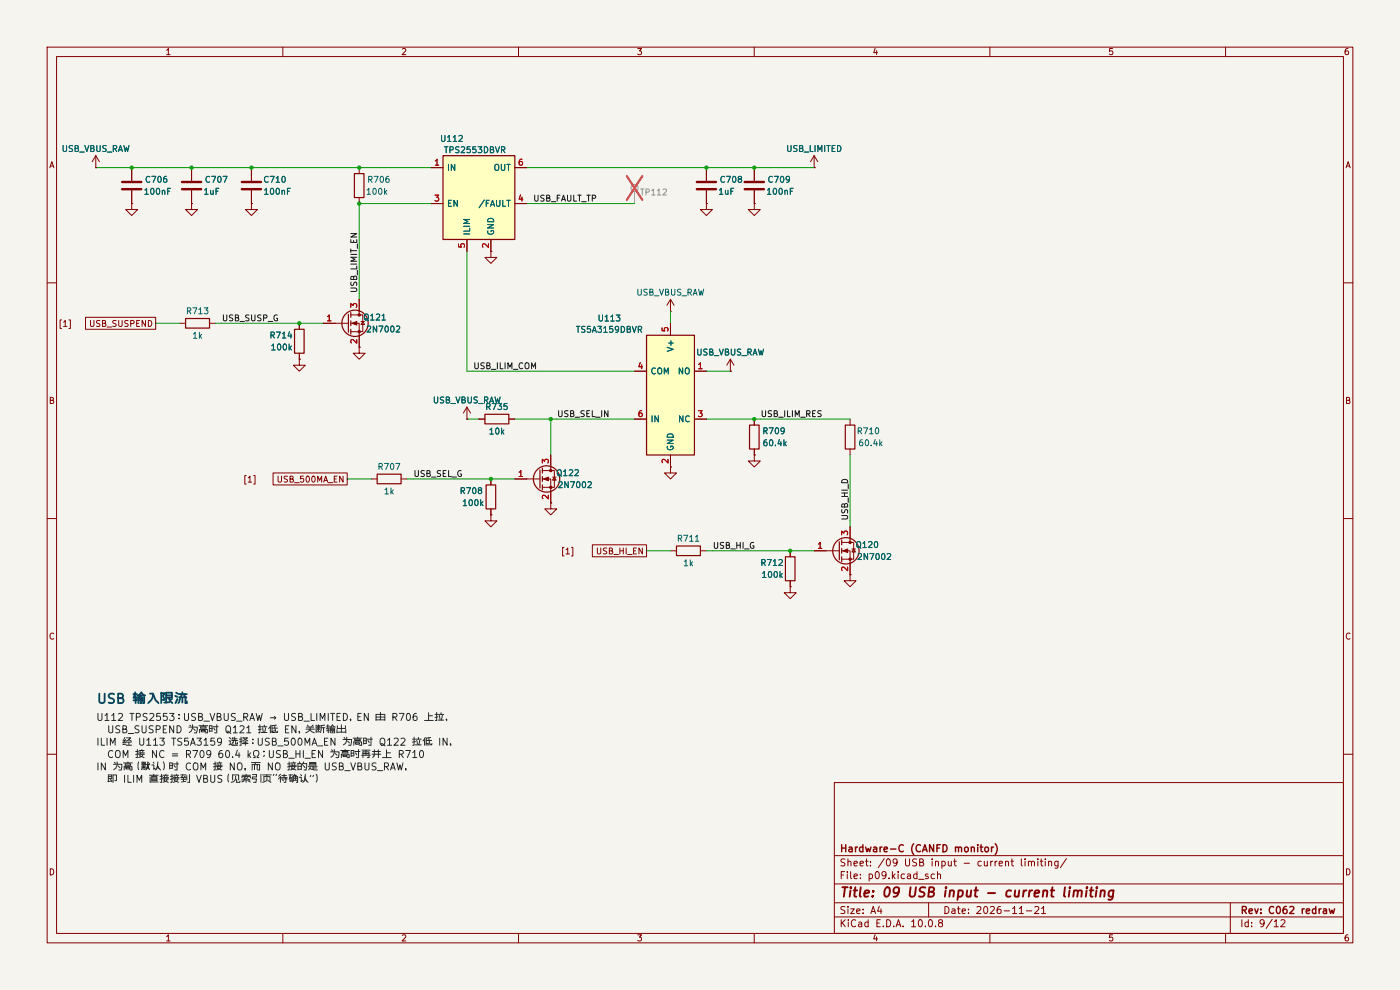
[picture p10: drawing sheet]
(kicad_sch
 (version 20250114)
 (generator "eeschema")
 (generator_version "9.0")
 (paper "A4")
 (title_block
  (title "09 USB input - current limiting")
  (date "2026-11-21")
  (rev "C062 redraw")
  (company "Hardware-C (CANFD monitor)"))
 (lib_symbols
  (symbol "hwc:C"
   (pin_numbers (hide yes))
   (pin_names
    (offset 0.254)) (exclude_from_sim no) (in_bom yes) (on_board yes)
   (in_pos_files yes)
   (property "Reference" "C" (at 0.635 2.54 0) (show_name no) (do_not_autoplace no) (effects (font (size 1.27 1.27)) (justify left)))
   (property "Value" "C" (at 0.635 -2.54 0) (show_name no) (do_not_autoplace no) (effects (font (size 1.27 1.27)) (justify left)))
   (property "Footprint" "" (at 0.9652 -3.81 0) (show_name no) (do_not_autoplace no) (hide yes) (effects (font (size 1.27 1.27))))
   (property "Datasheet" "" (at 0 0 0) (show_name no) (do_not_autoplace no) (hide yes) (effects (font (size 1.27 1.27))))
   (property "Description" "Unpolarized capacitor" (at 0 0 0) (show_name no) (do_not_autoplace no) (hide yes) (effects (font (size 1.27 1.27))))
   (symbol "C_0_1"
    (polyline (pts (xy -2.032 0.762) (xy 2.032 0.762)) (stroke (width 0.508) (type default)) (fill (type none)))
    (polyline (pts (xy -2.032 -0.762) (xy 2.032 -0.762)) (stroke (width 0.508) (type default)) (fill (type none))))
   (symbol "C_1_1"
    (pin passive line (at 0 3.81 270) (length 2.794) (name "" (effects (font (size 1.27 1.27)))) (number "1" (effects (font (size 1.27 1.27)))))
    (pin passive line (at 0 -3.81 90) (length 2.794) (name "" (effects (font (size 1.27 1.27)))) (number "2" (effects (font (size 1.27 1.27))))))
   (embedded_fonts no))
  (symbol "hwc:NMOS"
   (pin_names
    (offset 0) (hide yes)) (exclude_from_sim no) (in_bom yes) (on_board yes)
   (in_pos_files yes)
   (property "Reference" "Q" (at 5.08 1.905 0) (show_name no) (do_not_autoplace no) (effects (font (size 1.27 1.27)) (justify left)))
   (property "Value" "Q_NMOS_GSD" (at 5.08 0 0) (show_name no) (do_not_autoplace no) (effects (font (size 1.27 1.27)) (justify left)))
   (property "Footprint" "" (at 5.08 2.54 0) (show_name no) (do_not_autoplace no) (hide yes) (effects (font (size 1.27 1.27))))
   (property "Datasheet" "" (at 0 0 0) (show_name no) (do_not_autoplace no) (hide yes) (effects (font (size 1.27 1.27))))
   (property "Description" "N-MOSFET transistor, gate/source/drain" (at 0 0 0) (show_name no) (do_not_autoplace no) (hide yes) (effects (font (size 1.27 1.27))))
   (symbol "NMOS_0_1"
    (polyline (pts (xy 0.254 1.905) (xy 0.254 -1.905)) (stroke (width 0.254) (type default)) (fill (type none)))
    (polyline (pts (xy 0.254 0) (xy -2.54 0)) (stroke (width 0) (type default)) (fill (type none)))
    (polyline (pts (xy 0.762 2.286) (xy 0.762 1.27)) (stroke (width 0.254) (type default)) (fill (type none)))
    (polyline (pts (xy 0.762 0.508) (xy 0.762 -0.508)) (stroke (width 0.254) (type default)) (fill (type none)))
    (polyline (pts (xy 0.762 -1.27) (xy 0.762 -2.286)) (stroke (width 0.254) (type default)) (fill (type none)))
    (polyline (pts (xy 0.762 -1.778) (xy 3.302 -1.778) (xy 3.302 1.778) (xy 0.762 1.778)) (stroke (width 0) (type default)) (fill (type none)))
    (polyline (pts (xy 1.016 0) (xy 2.032 0.381) (xy 2.032 -0.381) (xy 1.016 0)) (stroke (width 0) (type default)) (fill (type outline)))
    (circle (center 1.651 0) (radius 2.794) (stroke (width 0.254) (type default)) (fill (type none)))
    (polyline (pts (xy 2.54 2.54) (xy 2.54 1.778)) (stroke (width 0) (type default)) (fill (type none)))
    (circle (center 2.54 1.778) (radius 0.254) (stroke (width 0) (type default)) (fill (type outline)))
    (circle (center 2.54 -1.778) (radius 0.254) (stroke (width 0) (type default)) (fill (type outline)))
    (polyline (pts (xy 2.54 -2.54) (xy 2.54 0) (xy 0.762 0)) (stroke (width 0) (type default)) (fill (type none)))
    (polyline (pts (xy 2.921 0.381) (xy 3.683 0.381)) (stroke (width 0) (type default)) (fill (type none)))
    (polyline (pts (xy 3.302 0.381) (xy 2.921 -0.254) (xy 3.683 -0.254) (xy 3.302 0.381)) (stroke (width 0) (type default)) (fill (type none))))
   (symbol "NMOS_1_1"
    (pin input line (at -5.08 0 0) (length 2.54) (name "G" (effects (font (size 1.27 1.27)))) (number "1" (effects (font (size 1.27 1.27)))))
    (pin passive line (at 2.54 -5.08 90) (length 2.54) (name "S" (effects (font (size 1.27 1.27)))) (number "2" (effects (font (size 1.27 1.27)))))
    (pin passive line (at 2.54 5.08 270) (length 2.54) (name "D" (effects (font (size 1.27 1.27)))) (number "3" (effects (font (size 1.27 1.27))))))
   (embedded_fonts no))
  (symbol "hwc:PWR_GND"
   (power global)
   (pin_numbers (hide yes))
   (pin_names
    (offset 0) (hide yes)) (exclude_from_sim no) (in_bom yes) (on_board yes)
   (in_pos_files yes)
   (property "Reference" "#PWR" (at 0 -6.35 0) (show_name no) (do_not_autoplace no) (hide yes) (effects (font (size 1.27 1.27))))
   (property "Value" "GND" (at 0 -3.81 0) (show_name no) (do_not_autoplace no) (effects (font (size 1.27 1.27))))
   (property "Footprint" "" (at 0 0 0) (show_name no) (do_not_autoplace no) (hide yes) (effects (font (size 1.27 1.27))))
   (property "Datasheet" "" (at 0 0 0) (show_name no) (do_not_autoplace no) (hide yes) (effects (font (size 1.27 1.27))))
   (property "Description" "Power symbol for net GND" (at 0 0 0) (show_name no) (do_not_autoplace no) (hide yes) (effects (font (size 1.27 1.27))))
   (symbol "PWR_GND_0_1"
    (polyline (pts (xy 0 0) (xy 0 -1.27) (xy 1.27 -1.27) (xy 0 -2.54) (xy -1.27 -1.27) (xy 0 -1.27)) (stroke (width 0) (type default)) (fill (type none))))
   (symbol "PWR_GND_1_1"
    (pin power_in line (at 0 0 270) (length 0) (name "GND" (effects (font (size 1.27 1.27)))) (number "1" (effects (font (size 1.27 1.27))))))
   (embedded_fonts no))
  (symbol "hwc:PWR_USB_LIMITED"
   (power global)
   (pin_numbers (hide yes))
   (pin_names
    (offset 0) (hide yes)) (exclude_from_sim no) (in_bom yes) (on_board yes)
   (in_pos_files yes)
   (property "Reference" "#PWR" (at 0 -3.81 0) (show_name no) (do_not_autoplace no) (hide yes) (effects (font (size 1.27 1.27))))
   (property "Value" "USB_LIMITED" (at 0 3.556 0) (show_name no) (do_not_autoplace no) (effects (font (size 1.27 1.27))))
   (property "Footprint" "" (at 0 0 0) (show_name no) (do_not_autoplace no) (hide yes) (effects (font (size 1.27 1.27))))
   (property "Datasheet" "" (at 0 0 0) (show_name no) (do_not_autoplace no) (hide yes) (effects (font (size 1.27 1.27))))
   (property "Description" "Power symbol for net USB_LIMITED" (at 0 0 0) (show_name no) (do_not_autoplace no) (hide yes) (effects (font (size 1.27 1.27))))
   (symbol "PWR_USB_LIMITED_0_1"
    (polyline (pts (xy -0.762 1.27) (xy 0 2.54)) (stroke (width 0) (type default)) (fill (type none)))
    (polyline (pts (xy 0 2.54) (xy 0.762 1.27)) (stroke (width 0) (type default)) (fill (type none)))
    (polyline (pts (xy 0 0) (xy 0 2.54)) (stroke (width 0) (type default)) (fill (type none))))
   (symbol "PWR_USB_LIMITED_1_1"
    (pin power_in line (at 0 0 90) (length 0) (name "USB_LIMITED" (effects (font (size 1.27 1.27)))) (number "1" (effects (font (size 1.27 1.27))))))
   (embedded_fonts no))
  (symbol "hwc:PWR_USB_VBUS_RAW"
   (power global)
   (pin_numbers (hide yes))
   (pin_names
    (offset 0) (hide yes)) (exclude_from_sim no) (in_bom yes) (on_board yes)
   (in_pos_files yes)
   (property "Reference" "#PWR" (at 0 -3.81 0) (show_name no) (do_not_autoplace no) (hide yes) (effects (font (size 1.27 1.27))))
   (property "Value" "USB_VBUS_RAW" (at 0 3.556 0) (show_name no) (do_not_autoplace no) (effects (font (size 1.27 1.27))))
   (property "Footprint" "" (at 0 0 0) (show_name no) (do_not_autoplace no) (hide yes) (effects (font (size 1.27 1.27))))
   (property "Datasheet" "" (at 0 0 0) (show_name no) (do_not_autoplace no) (hide yes) (effects (font (size 1.27 1.27))))
   (property "Description" "Power symbol for net USB_VBUS_RAW" (at 0 0 0) (show_name no) (do_not_autoplace no) (hide yes) (effects (font (size 1.27 1.27))))
   (symbol "PWR_USB_VBUS_RAW_0_1"
    (polyline (pts (xy -0.762 1.27) (xy 0 2.54)) (stroke (width 0) (type default)) (fill (type none)))
    (polyline (pts (xy 0 2.54) (xy 0.762 1.27)) (stroke (width 0) (type default)) (fill (type none)))
    (polyline (pts (xy 0 0) (xy 0 2.54)) (stroke (width 0) (type default)) (fill (type none))))
   (symbol "PWR_USB_VBUS_RAW_1_1"
    (pin power_in line (at 0 0 90) (length 0) (name "USB_VBUS_RAW" (effects (font (size 1.27 1.27)))) (number "1" (effects (font (size 1.27 1.27))))))
   (embedded_fonts no))
  (symbol "hwc:R"
   (pin_numbers (hide yes))
   (pin_names
    (offset 0)) (exclude_from_sim no) (in_bom yes) (on_board yes)
   (in_pos_files yes)
   (property "Reference" "R" (at 2.032 0 90) (show_name no) (do_not_autoplace no) (effects (font (size 1.27 1.27))))
   (property "Value" "R" (at 0 0 90) (show_name no) (do_not_autoplace no) (effects (font (size 1.27 1.27))))
   (property "Footprint" "" (at -1.778 0 90) (show_name no) (do_not_autoplace no) (hide yes) (effects (font (size 1.27 1.27))))
   (property "Datasheet" "" (at 0 0 0) (show_name no) (do_not_autoplace no) (hide yes) (effects (font (size 1.27 1.27))))
   (property "Description" "Resistor" (at 0 0 0) (show_name no) (do_not_autoplace no) (hide yes) (effects (font (size 1.27 1.27))))
   (symbol "R_0_1"
    (rectangle (start -1.016 -2.54) (end 1.016 2.54) (stroke (width 0.254) (type default)) (fill (type none))))
   (symbol "R_1_1"
    (pin passive line (at 0 3.81 270) (length 1.27) (name "" (effects (font (size 1.27 1.27)))) (number "1" (effects (font (size 1.27 1.27)))))
    (pin passive line (at 0 -3.81 90) (length 1.27) (name "" (effects (font (size 1.27 1.27)))) (number "2" (effects (font (size 1.27 1.27))))))
   (embedded_fonts no))
  (symbol "hwc:TP"
   (pin_numbers (hide yes))
   (pin_names
    (offset 0.762) (hide yes)) (exclude_from_sim no) (in_bom yes) (on_board yes)
   (in_pos_files yes)
   (property "Reference" "TP" (at 0 6.858 0) (show_name no) (do_not_autoplace no) (effects (font (size 1.27 1.27))))
   (property "Value" "TestPoint" (at 0 5.08 0) (show_name no) (do_not_autoplace no) (effects (font (size 1.27 1.27))))
   (property "Footprint" "" (at 5.08 0 0) (show_name no) (do_not_autoplace no) (hide yes) (effects (font (size 1.27 1.27))))
   (property "Datasheet" "" (at 5.08 0 0) (show_name no) (do_not_autoplace no) (hide yes) (effects (font (size 1.27 1.27))))
   (property "Description" "test point" (at 0 0 0) (show_name no) (do_not_autoplace no) (hide yes) (effects (font (size 1.27 1.27))))
   (symbol "TP_0_1"
    (circle (center 0 3.302) (radius 0.762) (stroke (width 0) (type default)) (fill (type none))))
   (symbol "TP_1_1"
    (pin passive line (at 0 0 90) (length 2.54) (name "1" (effects (font (size 1.27 1.27)))) (number "1" (effects (font (size 1.27 1.27))))))
   (embedded_fonts no))
  (symbol "hwc:TPS2553"
   (pin_names
    (offset 0.762)) (exclude_from_sim no) (in_bom yes) (on_board yes)
   (property "Reference" "U" (at -7.62 3.81 0) (effects (font (size 1.27 1.27)) (justify left bottom)))
   (property "Value" "TPS2553DBVR" (at -7.62 -16.51 0) (effects (font (size 1.27 1.27)) (justify left top)))
   (property "Footprint" "" (at 0 0 0) (effects (font (size 1.27 1.27)) (hide yes)))
   (property "Datasheet" "" (at 0 0 0) (effects (font (size 1.27 1.27)) (hide yes)))
   (property "Description" "" (at 0 0 0) (effects (font (size 1.27 1.27)) (hide yes)))
   (symbol "TPS2553_1_1"
    (rectangle (start -7.62 2.54) (end 7.62 -15.24) (stroke (width 0.254) (type default)) (fill (type background)))
    (pin passive line (at -10.16 0 0) (length 2.54) (name "IN" (effects (font (size 1.27 1.27)))) (number "1" (effects (font (size 1.27 1.27)))))
    (pin passive line (at -10.16 -7.62 0) (length 2.54) (name "EN" (effects (font (size 1.27 1.27)))) (number "3" (effects (font (size 1.27 1.27)))))
    (pin passive line (at 10.16 0 180) (length 2.54) (name "OUT" (effects (font (size 1.27 1.27)))) (number "6" (effects (font (size 1.27 1.27)))))
    (pin passive line (at 10.16 -7.62 180) (length 2.54) (name "/FAULT" (effects (font (size 1.27 1.27)))) (number "4" (effects (font (size 1.27 1.27)))))
    (pin passive line (at -2.54 -17.78 90) (length 2.54) (name "ILIM" (effects (font (size 1.27 1.27)))) (number "5" (effects (font (size 1.27 1.27)))))
    (pin passive line (at 2.54 -17.78 90) (length 2.54) (name "GND" (effects (font (size 1.27 1.27)))) (number "2" (effects (font (size 1.27 1.27)))))))
  (symbol "hwc:TS5A3159"
   (pin_names
    (offset 0.762)) (exclude_from_sim no) (in_bom yes) (on_board yes)
   (property "Reference" "U" (at -5.08 8.89 0) (effects (font (size 1.27 1.27)) (justify left bottom)))
   (property "Value" "TS5A3159DBVR" (at -5.08 -19.05 0) (effects (font (size 1.27 1.27)) (justify left top)))
   (property "Footprint" "" (at 0 0 0) (effects (font (size 1.27 1.27)) (hide yes)))
   (property "Datasheet" "" (at 0 0 0) (effects (font (size 1.27 1.27)) (hide yes)))
   (property "Description" "" (at 0 0 0) (effects (font (size 1.27 1.27)) (hide yes)))
   (symbol "TS5A3159_1_1"
    (rectangle (start -5.08 7.62) (end 5.08 -17.78) (stroke (width 0.254) (type default)) (fill (type background)))
    (pin passive line (at -7.62 0 0) (length 2.54) (name "COM" (effects (font (size 1.27 1.27)))) (number "4" (effects (font (size 1.27 1.27)))))
    (pin passive line (at -7.62 -10.16 0) (length 2.54) (name "IN" (effects (font (size 1.27 1.27)))) (number "6" (effects (font (size 1.27 1.27)))))
    (pin passive line (at 7.62 0 180) (length 2.54) (name "NO" (effects (font (size 1.27 1.27)))) (number "1" (effects (font (size 1.27 1.27)))))
    (pin passive line (at 7.62 -10.16 180) (length 2.54) (name "NC" (effects (font (size 1.27 1.27)))) (number "3" (effects (font (size 1.27 1.27)))))
    (pin passive line (at 0 10.16 270) (length 2.54) (name "V+" (effects (font (size 1.27 1.27)))) (number "5" (effects (font (size 1.27 1.27)))))
    (pin passive line (at 0 -20.32 90) (length 2.54) (name "GND" (effects (font (size 1.27 1.27)))) (number "2" (effects (font (size 1.27 1.27))))))))
 (junction
  (at 27.94 35.56)
  (diameter 0)
  (color 0 0 0 0))
 (junction
  (at 40.64 35.56)
  (diameter 0)
  (color 0 0 0 0))
 (junction
  (at 53.34 35.56)
  (diameter 0)
  (color 0 0 0 0))
 (junction
  (at 63.5 68.58)
  (diameter 0)
  (color 0 0 0 0))
 (junction
  (at 76.2 35.56)
  (diameter 0)
  (color 0 0 0 0))
 (junction
  (at 76.2 43.18)
  (diameter 0)
  (color 0 0 0 0))
 (junction
  (at 104.14 101.6)
  (diameter 0)
  (color 0 0 0 0))
 (junction
  (at 116.84 88.9)
  (diameter 0)
  (color 0 0 0 0))
 (junction
  (at 149.86 35.56)
  (diameter 0)
  (color 0 0 0 0))
 (junction
  (at 160.02 35.56)
  (diameter 0)
  (color 0 0 0 0))
 (junction
  (at 160.02 88.9)
  (diameter 0)
  (color 0 0 0 0))
 (junction
  (at 167.64 116.84)
  (diameter 0)
  (color 0 0 0 0))
 (wire
  (pts (xy 20.32 35.56) (xy 27.94 35.56))
  (stroke (width 0) (type default)))
 (wire
  (pts (xy 27.94 35.56) (xy 40.64 35.56))
  (stroke (width 0) (type default)))
 (wire
  (pts (xy 40.64 35.56) (xy 53.34 35.56))
  (stroke (width 0) (type default)))
 (wire
  (pts (xy 53.34 35.56) (xy 76.2 35.56))
  (stroke (width 0) (type default)))
 (wire
  (pts (xy 76.2 35.56) (xy 91.44 35.56))
  (stroke (width 0) (type default)))
 (wire
  (pts (xy 76.2 43.18) (xy 91.44 43.18))
  (stroke (width 0) (type default)))
 (wire
  (pts (xy 76.2 43.18) (xy 76.2 62.23))
  (stroke (width 0) (type default)))
 (wire
  (pts (xy 76.2 62.23) (xy 76.2 63.5))
  (stroke (width 0) (type default)))
 (wire
  (pts (xy 63.5 68.58) (xy 68.58 68.58))
  (stroke (width 0) (type default)))
 (wire
  (pts (xy 45.72 68.58) (xy 46.99 68.58))
  (stroke (width 0) (type default)))
 (wire
  (pts (xy 46.99 68.58) (xy 63.5 68.58))
  (stroke (width 0) (type default)))
 (wire
  (pts (xy 33.02 68.58) (xy 38.1 68.58))
  (stroke (width 0) (type default)))
 (wire
  (pts (xy 111.76 35.56) (xy 149.86 35.56))
  (stroke (width 0) (type default)))
 (wire
  (pts (xy 149.86 35.56) (xy 160.02 35.56))
  (stroke (width 0) (type default)))
 (wire
  (pts (xy 160.02 35.56) (xy 172.72 35.56))
  (stroke (width 0) (type default)))
 (wire
  (pts (xy 111.76 43.18) (xy 113.03 43.18))
  (stroke (width 0) (type default)))
 (wire
  (pts (xy 113.03 43.18) (xy 134.62 43.18))
  (stroke (width 0) (type default)))
 (wire
  (pts (xy 99.06 53.34) (xy 99.06 78.74))
  (stroke (width 0) (type default)))
 (wire
  (pts (xy 99.06 78.74) (xy 100.33 78.74))
  (stroke (width 0) (type default)))
 (wire
  (pts (xy 100.33 78.74) (xy 134.62 78.74))
  (stroke (width 0) (type default)))
 (wire
  (pts (xy 142.24 66.04) (xy 142.24 68.58))
  (stroke (width 0) (type default)))
 (wire
  (pts (xy 149.86 78.74) (xy 154.94 78.74))
  (stroke (width 0) (type default)))
 (wire
  (pts (xy 149.86 88.9) (xy 160.02 88.9))
  (stroke (width 0) (type default)))
 (wire
  (pts (xy 160.02 88.9) (xy 161.29 88.9))
  (stroke (width 0) (type default)))
 (wire
  (pts (xy 161.29 88.9) (xy 180.34 88.9))
  (stroke (width 0) (type default)))
 (wire
  (pts (xy 180.34 96.52) (xy 180.34 110.49))
  (stroke (width 0) (type default)))
 (wire
  (pts (xy 180.34 110.49) (xy 180.34 111.76))
  (stroke (width 0) (type default)))
 (wire
  (pts (xy 167.64 116.84) (xy 172.72 116.84))
  (stroke (width 0) (type default)))
 (wire
  (pts (xy 149.86 116.84) (xy 151.13 116.84))
  (stroke (width 0) (type default)))
 (wire
  (pts (xy 151.13 116.84) (xy 167.64 116.84))
  (stroke (width 0) (type default)))
 (wire
  (pts (xy 137.16 116.84) (xy 142.24 116.84))
  (stroke (width 0) (type default)))
 (wire
  (pts (xy 116.84 88.9) (xy 118.11 88.9))
  (stroke (width 0) (type default)))
 (wire
  (pts (xy 118.11 88.9) (xy 134.62 88.9))
  (stroke (width 0) (type default)))
 (wire
  (pts (xy 109.22 88.9) (xy 116.84 88.9))
  (stroke (width 0) (type default)))
 (wire
  (pts (xy 99.06 88.9) (xy 101.6 88.9))
  (stroke (width 0) (type default)))
 (wire
  (pts (xy 116.84 88.9) (xy 116.84 96.52))
  (stroke (width 0) (type default)))
 (wire
  (pts (xy 104.14 101.6) (xy 109.22 101.6))
  (stroke (width 0) (type default)))
 (wire
  (pts (xy 86.36 101.6) (xy 87.63 101.6))
  (stroke (width 0) (type default)))
 (wire
  (pts (xy 87.63 101.6) (xy 104.14 101.6))
  (stroke (width 0) (type default)))
 (wire
  (pts (xy 73.66 101.6) (xy 78.74 101.6))
  (stroke (width 0) (type default)))
 (global_label "USB_SUSPEND"
  (shape passive)
  (at 33.02 68.58 180)
  (fields_autoplaced yes)
  (effects (font (size 1.27 1.27)) (justify right))
  (property "Intersheetrefs" "${INTERSHEET_REFS}" (at 15.87 68.58 0) (effects (font (size 1.27 1.27)) (justify right))))
 (global_label "USB_HI_EN"
  (shape passive)
  (at 137.16 116.84 180)
  (fields_autoplaced yes)
  (effects (font (size 1.27 1.27)) (justify right))
  (property "Intersheetrefs" "${INTERSHEET_REFS}" (at 122.47 116.84 0) (effects (font (size 1.27 1.27)) (justify right))))
 (global_label "USB_500MA_EN"
  (shape passive)
  (at 73.66 101.6 180)
  (fields_autoplaced yes)
  (effects (font (size 1.27 1.27)) (justify right))
  (property "Intersheetrefs" "${INTERSHEET_REFS}" (at 55.05 101.6 0) (effects (font (size 1.27 1.27)) (justify right))))
 (label "USB_HI_D"
  (at 180.34 110.49 90)
  (effects (font (size 1.27 1.27)) (justify left bottom)))
 (label "USB_LIMIT_EN"
  (at 76.2 62.23 90)
  (effects (font (size 1.27 1.27)) (justify left bottom)))
 (label "USB_SEL_IN"
  (at 118.11 88.9 0)
  (effects (font (size 1.27 1.27)) (justify left bottom)))
 (label "USB_SUSP_G"
  (at 46.99 68.58 0)
  (effects (font (size 1.27 1.27)) (justify left bottom)))
 (label "USB_HI_G"
  (at 151.13 116.84 0)
  (effects (font (size 1.27 1.27)) (justify left bottom)))
 (label "USB_ILIM_RES"
  (at 161.29 88.9 0)
  (effects (font (size 1.27 1.27)) (justify left bottom)))
 (label "USB_ILIM_COM"
  (at 100.33 78.74 0)
  (effects (font (size 1.27 1.27)) (justify left bottom)))
 (label "USB_FAULT_TP"
  (at 113.03 43.18 0)
  (effects (font (size 1.27 1.27)) (justify left bottom)))
 (label "USB_SEL_G"
  (at 87.63 101.6 0)
  (effects (font (size 1.27 1.27)) (justify left bottom)))
 (text "USB 输入限流"
  (exclude_from_sim no)
  (at 20.32 147.32 0)
  (effects (font (size 2 2)
    (bold yes) (color 0 60 120 1)) (justify left top)))
 (text "U112 TPS2553：USB_VBUS_RAW → USB_LIMITED，EN 由 R706 上拉，"
  (exclude_from_sim no)
  (at 20.32 151.52 0)
  (effects (font (size 1.5 1.5) (color 40 40 40 1)) (justify left top)))
 (text "  USB_SUSPEND 为高时 Q121 拉低 EN，关断输出"
  (exclude_from_sim no)
  (at 20.32 154.14 0)
  (effects (font (size 1.5 1.5) (color 40 40 40 1)) (justify left top)))
 (text "ILIM 经 U113 TS5A3159 选择：USB_500MA_EN 为高时 Q122 拉低 IN，"
  (exclude_from_sim no)
  (at 20.32 156.77 0)
  (effects (font (size 1.5 1.5) (color 40 40 40 1)) (justify left top)))
 (text "  COM 接 NC = R709 60.4 kΩ；USB_HI_EN 为高时再并上 R710"
  (exclude_from_sim no)
  (at 20.32 159.39 0)
  (effects (font (size 1.5 1.5) (color 40 40 40 1)) (justify left top)))
 (text "IN 为高（默认）时 COM 接 NO，而 NO 接的是 USB_VBUS_RAW，"
  (exclude_from_sim no)
  (at 20.32 162.02 0)
  (effects (font (size 1.5 1.5) (color 40 40 40 1)) (justify left top)))
 (text "  即 ILIM 直接接到 VBUS（见索引页“待确认”）"
  (exclude_from_sim no)
  (at 20.32 164.64 0)
  (effects (font (size 1.5 1.5) (color 40 40 40 1)) (justify left top)))
 (symbol
  (lib_id "hwc:TPS2553")
  (at 101.6 35.56 0)
  (unit 1)
  (exclude_from_sim no)
  (in_bom yes)
  (on_board yes)
  (dnp no)
  (property "Reference" "U112" (at 95.85 29.42 0) (effects (font (size 1.27 1.27))))
  (property "Value" "TPS2553DBVR" (at 100.76 31.82 0) (effects (font (size 1.27 1.27))))
  (property "Footprint" "9dd7b4abf0d31238" (at 101.6 35.56 0) (effects (font (size 1.27 1.27)) (hide yes)))
  (property "Datasheet" "" (at 101.6 35.56 0) (effects (font (size 1.27 1.27)) (hide yes)))
  (property "Description" "类型:高侧开关;通道数:1;输入控制逻辑:高电平有效;工作电压:2.5V~6.5V;最大连续电流:1.5A;导通电阻:85mΩ;" (at 101.6 35.56 0) (effects (font (size 1.27 1.27)) (hide yes)))
  (property "MPN" "TPS2553DBVR" (at 101.6 35.56 0) (effects (font (size 1.27 1.27)) (hide yes)))
  (property "Manufacturer" "TI(德州仪器)" (at 101.6 35.56 0) (effects (font (size 1.27 1.27)) (hide yes)))
  (pin "1")
  (pin "3")
  (pin "6")
  (pin "4")
  (pin "5")
  (pin "2"))
 (symbol
  (lib_id "hwc:C")
  (at 27.94 39.37 0)
  (unit 1)
  (exclude_from_sim no)
  (in_bom yes)
  (on_board yes)
  (dnp no)
  (property "Reference" "C706" (at 33.2 38.1 0) (effects (font (size 1.27 1.27))))
  (property "Value" "100nF" (at 33.43 40.64 0) (effects (font (size 1.27 1.27))))
  (property "Footprint" "c0b29e2410a01cd3" (at 27.94 39.37 0) (effects (font (size 1.27 1.27)) (hide yes)))
  (property "Datasheet" "" (at 27.94 39.37 0) (effects (font (size 1.27 1.27)) (hide yes)))
  (property "Description" "" (at 27.94 39.37 0) (effects (font (size 1.27 1.27)) (hide yes)))
  (pin "1")
  (pin "2"))
 (symbol
  (lib_id "hwc:C")
  (at 40.64 39.37 0)
  (unit 1)
  (exclude_from_sim no)
  (in_bom yes)
  (on_board yes)
  (dnp no)
  (property "Reference" "C707" (at 45.9 38.1 0) (effects (font (size 1.27 1.27))))
  (property "Value" "1uF" (at 44.89 40.64 0) (effects (font (size 1.27 1.27))))
  (property "Footprint" "c0b29e2410a01cd3" (at 40.64 39.37 0) (effects (font (size 1.27 1.27)) (hide yes)))
  (property "Datasheet" "" (at 40.64 39.37 0) (effects (font (size 1.27 1.27)) (hide yes)))
  (property "Description" "" (at 40.64 39.37 0) (effects (font (size 1.27 1.27)) (hide yes)))
  (pin "1")
  (pin "2"))
 (symbol
  (lib_id "hwc:C")
  (at 53.34 39.37 0)
  (unit 1)
  (exclude_from_sim no)
  (in_bom yes)
  (on_board yes)
  (dnp no)
  (property "Reference" "C710" (at 58.31 38.1 0) (effects (font (size 1.27 1.27))))
  (property "Value" "100nF" (at 58.83 40.64 0) (effects (font (size 1.27 1.27))))
  (property "Footprint" "c0b29e2410a01cd3" (at 53.34 39.37 0) (effects (font (size 1.27 1.27)) (hide yes)))
  (property "Datasheet" "" (at 53.34 39.37 0) (effects (font (size 1.27 1.27)) (hide yes)))
  (property "Description" "" (at 53.34 39.37 0) (effects (font (size 1.27 1.27)) (hide yes)))
  (pin "1")
  (pin "2"))
 (symbol
  (lib_id "hwc:R")
  (at 76.2 39.37 0)
  (unit 1)
  (exclude_from_sim no)
  (in_bom yes)
  (on_board yes)
  (dnp no)
  (property "Reference" "R706" (at 80.36 38.1 0) (effects (font (size 1.27 1.27))))
  (property "Value" "100k" (at 79.97 40.64 0) (effects (font (size 1.27 1.27))))
  (property "Footprint" "e0a081321f7b5780" (at 76.2 39.37 0) (effects (font (size 1.27 1.27)) (hide yes)))
  (property "Datasheet" "" (at 76.2 39.37 0) (effects (font (size 1.27 1.27)) (hide yes)))
  (property "Description" "" (at 76.2 39.37 0) (effects (font (size 1.27 1.27)) (hide yes)))
  (pin "1")
  (pin "2"))
 (symbol
  (lib_id "hwc:NMOS")
  (at 73.66 68.58 0)
  (unit 1)
  (exclude_from_sim no)
  (in_bom yes)
  (on_board yes)
  (dnp no)
  (property "Reference" "Q121" (at 79.53 67.31 0) (effects (font (size 1.27 1.27))))
  (property "Value" "2N7002" (at 81.36 69.85 0) (effects (font (size 1.27 1.27))))
  (property "Footprint" "ab554ef233107c63" (at 73.66 68.58 0) (effects (font (size 1.27 1.27)) (hide yes)))
  (property "Datasheet" "" (at 73.66 68.58 0) (effects (font (size 1.27 1.27)) (hide yes)))
  (property "Description" "数量:1个N沟道;漏源电压(Vdss):60V;连续漏极电流(Id):115mA;导通电阻(RDS(on)):5Ω@10V;耗散功率(Pd):225mW;阈值电压(Vgs(th)):2.5V;" (at 73.66 68.58 0) (effects (font (size 1.27 1.27)) (hide yes)))
  (property "MPN" "2N7002" (at 73.66 68.58 0) (effects (font (size 1.27 1.27)) (hide yes)))
  (property "Manufacturer" "CJ(江苏长电/长晶)" (at 73.66 68.58 0) (effects (font (size 1.27 1.27)) (hide yes)))
  (pin "1")
  (pin "2")
  (pin "3"))
 (symbol
  (lib_id "hwc:R")
  (at 63.5 72.39 0)
  (unit 1)
  (exclude_from_sim no)
  (in_bom yes)
  (on_board yes)
  (dnp no)
  (property "Reference" "R714" (at 59.63 71.12 0) (effects (font (size 1.27 1.27))))
  (property "Value" "100k" (at 59.73 73.66 0) (effects (font (size 1.27 1.27))))
  (property "Footprint" "e0a081321f7b5780" (at 63.5 72.39 0) (effects (font (size 1.27 1.27)) (hide yes)))
  (property "Datasheet" "" (at 63.5 72.39 0) (effects (font (size 1.27 1.27)) (hide yes)))
  (property "Description" "" (at 63.5 72.39 0) (effects (font (size 1.27 1.27)) (hide yes)))
  (pin "1")
  (pin "2"))
 (symbol
  (lib_id "hwc:R")
  (at 41.91 68.58 90)
  (unit 1)
  (exclude_from_sim no)
  (in_bom yes)
  (on_board yes)
  (dnp no)
  (property "Reference" "R713" (at 41.91 65.98 90) (effects (font (size 1.27 1.27))))
  (property "Value" "1k" (at 41.91 71.18 90) (effects (font (size 1.27 1.27))))
  (property "Footprint" "e0a081321f7b5780" (at 41.91 68.58 0) (effects (font (size 1.27 1.27)) (hide yes)))
  (property "Datasheet" "" (at 41.91 68.58 0) (effects (font (size 1.27 1.27)) (hide yes)))
  (property "Description" "" (at 41.91 68.58 0) (effects (font (size 1.27 1.27)) (hide yes)))
  (pin "1")
  (pin "2"))
 (symbol
  (lib_id "hwc:C")
  (at 149.86 39.37 0)
  (unit 1)
  (exclude_from_sim no)
  (in_bom yes)
  (on_board yes)
  (dnp no)
  (property "Reference" "C708" (at 155.12 38.1 0) (effects (font (size 1.27 1.27))))
  (property "Value" "1uF" (at 154.11 40.64 0) (effects (font (size 1.27 1.27))))
  (property "Footprint" "c0b29e2410a01cd3" (at 149.86 39.37 0) (effects (font (size 1.27 1.27)) (hide yes)))
  (property "Datasheet" "" (at 149.86 39.37 0) (effects (font (size 1.27 1.27)) (hide yes)))
  (property "Description" "" (at 149.86 39.37 0) (effects (font (size 1.27 1.27)) (hide yes)))
  (pin "1")
  (pin "2"))
 (symbol
  (lib_id "hwc:C")
  (at 160.02 39.37 0)
  (unit 1)
  (exclude_from_sim no)
  (in_bom yes)
  (on_board yes)
  (dnp no)
  (property "Reference" "C709" (at 165.28 38.1 0) (effects (font (size 1.27 1.27))))
  (property "Value" "100nF" (at 165.51 40.64 0) (effects (font (size 1.27 1.27))))
  (property "Footprint" "c0b29e2410a01cd3" (at 160.02 39.37 0) (effects (font (size 1.27 1.27)) (hide yes)))
  (property "Datasheet" "" (at 160.02 39.37 0) (effects (font (size 1.27 1.27)) (hide yes)))
  (property "Description" "" (at 160.02 39.37 0) (effects (font (size 1.27 1.27)) (hide yes)))
  (pin "1")
  (pin "2"))
 (symbol
  (lib_id "hwc:TP")
  (at 134.62 43.18 0)
  (unit 1)
  (exclude_from_sim no)
  (in_bom yes)
  (on_board yes)
  (dnp yes)
  (property "Reference" "TP112" (at 138.7 40.78 0) (effects (font (size 1.27 1.27))))
  (property "Value" "USB fault test" (at 145.35 42.98 0) (effects (font (size 1.27 1.27)) (hide yes)))
  (property "Footprint" "029172c31891df97" (at 134.62 43.18 0) (effects (font (size 1.27 1.27)) (hide yes)))
  (property "Datasheet" "" (at 134.62 43.18 0) (effects (font (size 1.27 1.27)) (hide yes)))
  (property "Description" "Test Point 测试点" (at 134.62 43.18 0) (effects (font (size 1.27 1.27)) (hide yes)))
  (pin "1"))
 (symbol
  (lib_id "hwc:TS5A3159")
  (at 142.24 78.74 0)
  (unit 1)
  (exclude_from_sim no)
  (in_bom yes)
  (on_board yes)
  (dnp no)
  (property "Reference" "U113" (at 129.27 67.52 0) (effects (font (size 1.27 1.27))))
  (property "Value" "TS5A3159DBVR" (at 129.27 69.92 0) (effects (font (size 1.27 1.27))))
  (property "Footprint" "9dd7b4abf0d31238" (at 142.24 78.74 0) (effects (font (size 1.27 1.27)) (hide yes)))
  (property "Datasheet" "" (at 142.24 78.74 0) (effects (font (size 1.27 1.27)) (hide yes)))
  (property "Description" "开关电路:2:1;通道数:1;导通电阻(Ron):1Ω;" (at 142.24 78.74 0) (effects (font (size 1.27 1.27)) (hide yes)))
  (property "MPN" "TS5A3159DBVR" (at 142.24 78.74 0) (effects (font (size 1.27 1.27)) (hide yes)))
  (property "Manufacturer" "TI(德州仪器)" (at 142.24 78.74 0) (effects (font (size 1.27 1.27)) (hide yes)))
  (pin "4")
  (pin "6")
  (pin "1")
  (pin "3")
  (pin "5")
  (pin "2"))
 (symbol
  (lib_id "hwc:R")
  (at 160.02 92.71 0)
  (unit 1)
  (exclude_from_sim no)
  (in_bom yes)
  (on_board yes)
  (dnp no)
  (property "Reference" "R709" (at 164.18 91.44 0) (effects (font (size 1.27 1.27))))
  (property "Value" "60.4k" (at 164.41 93.98 0) (effects (font (size 1.27 1.27))))
  (property "Footprint" "e0a081321f7b5780" (at 160.02 92.71 0) (effects (font (size 1.27 1.27)) (hide yes)))
  (property "Datasheet" "" (at 160.02 92.71 0) (effects (font (size 1.27 1.27)) (hide yes)))
  (property "Description" "" (at 160.02 92.71 0) (effects (font (size 1.27 1.27)) (hide yes)))
  (pin "1")
  (pin "2"))
 (symbol
  (lib_id "hwc:R")
  (at 180.34 92.71 0)
  (unit 1)
  (exclude_from_sim no)
  (in_bom yes)
  (on_board yes)
  (dnp no)
  (property "Reference" "R710" (at 184.21 91.44 0) (effects (font (size 1.27 1.27))))
  (property "Value" "60.4k" (at 184.73 93.98 0) (effects (font (size 1.27 1.27))))
  (property "Footprint" "e0a081321f7b5780" (at 180.34 92.71 0) (effects (font (size 1.27 1.27)) (hide yes)))
  (property "Datasheet" "" (at 180.34 92.71 0) (effects (font (size 1.27 1.27)) (hide yes)))
  (property "Description" "" (at 180.34 92.71 0) (effects (font (size 1.27 1.27)) (hide yes)))
  (pin "1")
  (pin "2"))
 (symbol
  (lib_id "hwc:NMOS")
  (at 177.8 116.84 0)
  (unit 1)
  (exclude_from_sim no)
  (in_bom yes)
  (on_board yes)
  (dnp no)
  (property "Reference" "Q120" (at 183.97 115.57 0) (effects (font (size 1.27 1.27))))
  (property "Value" "2N7002" (at 185.5 118.11 0) (effects (font (size 1.27 1.27))))
  (property "Footprint" "ab554ef233107c63" (at 177.8 116.84 0) (effects (font (size 1.27 1.27)) (hide yes)))
  (property "Datasheet" "" (at 177.8 116.84 0) (effects (font (size 1.27 1.27)) (hide yes)))
  (property "Description" "数量:1个N沟道;漏源电压(Vdss):60V;连续漏极电流(Id):115mA;导通电阻(RDS(on)):5Ω@10V;耗散功率(Pd):225mW;阈值电压(Vgs(th)):2.5V;" (at 177.8 116.84 0) (effects (font (size 1.27 1.27)) (hide yes)))
  (property "MPN" "2N7002" (at 177.8 116.84 0) (effects (font (size 1.27 1.27)) (hide yes)))
  (property "Manufacturer" "CJ(江苏长电/长晶)" (at 177.8 116.84 0) (effects (font (size 1.27 1.27)) (hide yes)))
  (pin "1")
  (pin "2")
  (pin "3"))
 (symbol
  (lib_id "hwc:R")
  (at 167.64 120.65 0)
  (unit 1)
  (exclude_from_sim no)
  (in_bom yes)
  (on_board yes)
  (dnp no)
  (property "Reference" "R712" (at 163.77 119.38 0) (effects (font (size 1.27 1.27))))
  (property "Value" "100k" (at 163.87 121.92 0) (effects (font (size 1.27 1.27))))
  (property "Footprint" "e0a081321f7b5780" (at 167.64 120.65 0) (effects (font (size 1.27 1.27)) (hide yes)))
  (property "Datasheet" "" (at 167.64 120.65 0) (effects (font (size 1.27 1.27)) (hide yes)))
  (property "Description" "" (at 167.64 120.65 0) (effects (font (size 1.27 1.27)) (hide yes)))
  (pin "1")
  (pin "2"))
 (symbol
  (lib_id "hwc:R")
  (at 146.05 116.84 90)
  (unit 1)
  (exclude_from_sim no)
  (in_bom yes)
  (on_board yes)
  (dnp no)
  (property "Reference" "R711" (at 146.05 114.24 90) (effects (font (size 1.27 1.27))))
  (property "Value" "1k" (at 146.05 119.44 90) (effects (font (size 1.27 1.27))))
  (property "Footprint" "e0a081321f7b5780" (at 146.05 116.84 0) (effects (font (size 1.27 1.27)) (hide yes)))
  (property "Datasheet" "" (at 146.05 116.84 0) (effects (font (size 1.27 1.27)) (hide yes)))
  (property "Description" "" (at 146.05 116.84 0) (effects (font (size 1.27 1.27)) (hide yes)))
  (pin "1")
  (pin "2"))
 (symbol
  (lib_id "hwc:R")
  (at 105.41 88.9 90)
  (unit 1)
  (exclude_from_sim no)
  (in_bom yes)
  (on_board yes)
  (dnp no)
  (property "Reference" "R735" (at 105.41 86.3 90) (effects (font (size 1.27 1.27))))
  (property "Value" "10k" (at 105.41 91.5 90) (effects (font (size 1.27 1.27))))
  (property "Footprint" "e0a081321f7b5780" (at 105.41 88.9 0) (effects (font (size 1.27 1.27)) (hide yes)))
  (property "Datasheet" "" (at 105.41 88.9 0) (effects (font (size 1.27 1.27)) (hide yes)))
  (property "Description" "" (at 105.41 88.9 0) (effects (font (size 1.27 1.27)) (hide yes)))
  (pin "1")
  (pin "2"))
 (symbol
  (lib_id "hwc:NMOS")
  (at 114.3 101.6 0)
  (unit 1)
  (exclude_from_sim no)
  (in_bom yes)
  (on_board yes)
  (dnp no)
  (property "Reference" "Q122" (at 120.47 100.33 0) (effects (font (size 1.27 1.27))))
  (property "Value" "2N7002" (at 122 102.87 0) (effects (font (size 1.27 1.27))))
  (property "Footprint" "ab554ef233107c63" (at 114.3 101.6 0) (effects (font (size 1.27 1.27)) (hide yes)))
  (property "Datasheet" "" (at 114.3 101.6 0) (effects (font (size 1.27 1.27)) (hide yes)))
  (property "Description" "数量:1个N沟道;漏源电压(Vdss):60V;连续漏极电流(Id):115mA;导通电阻(RDS(on)):5Ω@10V;耗散功率(Pd):225mW;阈值电压(Vgs(th)):2.5V;" (at 114.3 101.6 0) (effects (font (size 1.27 1.27)) (hide yes)))
  (property "MPN" "2N7002" (at 114.3 101.6 0) (effects (font (size 1.27 1.27)) (hide yes)))
  (property "Manufacturer" "CJ(江苏长电/长晶)" (at 114.3 101.6 0) (effects (font (size 1.27 1.27)) (hide yes)))
  (pin "1")
  (pin "2")
  (pin "3"))
 (symbol
  (lib_id "hwc:R")
  (at 104.14 105.41 0)
  (unit 1)
  (exclude_from_sim no)
  (in_bom yes)
  (on_board yes)
  (dnp no)
  (property "Reference" "R708" (at 99.98 104.14 0) (effects (font (size 1.27 1.27))))
  (property "Value" "100k" (at 100.37 106.68 0) (effects (font (size 1.27 1.27))))
  (property "Footprint" "e0a081321f7b5780" (at 104.14 105.41 0) (effects (font (size 1.27 1.27)) (hide yes)))
  (property "Datasheet" "" (at 104.14 105.41 0) (effects (font (size 1.27 1.27)) (hide yes)))
  (property "Description" "" (at 104.14 105.41 0) (effects (font (size 1.27 1.27)) (hide yes)))
  (pin "1")
  (pin "2"))
 (symbol
  (lib_id "hwc:R")
  (at 82.55 101.6 90)
  (unit 1)
  (exclude_from_sim no)
  (in_bom yes)
  (on_board yes)
  (dnp no)
  (property "Reference" "R707" (at 82.55 99 90) (effects (font (size 1.27 1.27))))
  (property "Value" "1k" (at 82.55 104.2 90) (effects (font (size 1.27 1.27))))
  (property "Footprint" "e0a081321f7b5780" (at 82.55 101.6 0) (effects (font (size 1.27 1.27)) (hide yes)))
  (property "Datasheet" "" (at 82.55 101.6 0) (effects (font (size 1.27 1.27)) (hide yes)))
  (property "Description" "" (at 82.55 101.6 0) (effects (font (size 1.27 1.27)) (hide yes)))
  (pin "1")
  (pin "2"))
 (symbol
  (lib_id "hwc:PWR_USB_VBUS_RAW")
  (at 20.32 35.56 0)
  (unit 1)
  (exclude_from_sim no)
  (in_bom yes)
  (on_board yes)
  (dnp no)
  (property "Reference" "#PWR09001" (at 20.32 35.56 0) (effects (font (size 1.27 1.27)) (hide yes)))
  (property "Value" "USB_VBUS_RAW" (at 20.32 31.56 0) (effects (font (size 1.27 1.27))))
  (property "Footprint" "" (at 20.32 35.56 0) (effects (font (size 1.27 1.27)) (hide yes)))
  (property "Datasheet" "" (at 20.32 35.56 0) (effects (font (size 1.27 1.27)) (hide yes)))
  (property "Description" "" (at 20.32 35.56 0) (effects (font (size 1.27 1.27)) (hide yes)))
  (pin "1"))
 (symbol
  (lib_id "hwc:PWR_GND")
  (at 27.94 43.18 0)
  (unit 1)
  (exclude_from_sim no)
  (in_bom yes)
  (on_board yes)
  (dnp no)
  (property "Reference" "#PWR09002" (at 27.94 43.18 0) (effects (font (size 1.27 1.27)) (hide yes)))
  (property "Value" "GND" (at 27.94 47.78 0) (effects (font (size 1.27 1.27)) (hide yes)))
  (property "Footprint" "" (at 27.94 43.18 0) (effects (font (size 1.27 1.27)) (hide yes)))
  (property "Datasheet" "" (at 27.94 43.18 0) (effects (font (size 1.27 1.27)) (hide yes)))
  (property "Description" "" (at 27.94 43.18 0) (effects (font (size 1.27 1.27)) (hide yes)))
  (pin "1"))
 (symbol
  (lib_id "hwc:PWR_GND")
  (at 40.64 43.18 0)
  (unit 1)
  (exclude_from_sim no)
  (in_bom yes)
  (on_board yes)
  (dnp no)
  (property "Reference" "#PWR09003" (at 40.64 43.18 0) (effects (font (size 1.27 1.27)) (hide yes)))
  (property "Value" "GND" (at 40.64 47.78 0) (effects (font (size 1.27 1.27)) (hide yes)))
  (property "Footprint" "" (at 40.64 43.18 0) (effects (font (size 1.27 1.27)) (hide yes)))
  (property "Datasheet" "" (at 40.64 43.18 0) (effects (font (size 1.27 1.27)) (hide yes)))
  (property "Description" "" (at 40.64 43.18 0) (effects (font (size 1.27 1.27)) (hide yes)))
  (pin "1"))
 (symbol
  (lib_id "hwc:PWR_GND")
  (at 53.34 43.18 0)
  (unit 1)
  (exclude_from_sim no)
  (in_bom yes)
  (on_board yes)
  (dnp no)
  (property "Reference" "#PWR09004" (at 53.34 43.18 0) (effects (font (size 1.27 1.27)) (hide yes)))
  (property "Value" "GND" (at 53.34 47.78 0) (effects (font (size 1.27 1.27)) (hide yes)))
  (property "Footprint" "" (at 53.34 43.18 0) (effects (font (size 1.27 1.27)) (hide yes)))
  (property "Datasheet" "" (at 53.34 43.18 0) (effects (font (size 1.27 1.27)) (hide yes)))
  (property "Description" "" (at 53.34 43.18 0) (effects (font (size 1.27 1.27)) (hide yes)))
  (pin "1"))
 (symbol
  (lib_id "hwc:PWR_GND")
  (at 76.2 73.66 0)
  (unit 1)
  (exclude_from_sim no)
  (in_bom yes)
  (on_board yes)
  (dnp no)
  (property "Reference" "#PWR09005" (at 76.2 73.66 0) (effects (font (size 1.27 1.27)) (hide yes)))
  (property "Value" "GND" (at 76.2 78.26 0) (effects (font (size 1.27 1.27)) (hide yes)))
  (property "Footprint" "" (at 76.2 73.66 0) (effects (font (size 1.27 1.27)) (hide yes)))
  (property "Datasheet" "" (at 76.2 73.66 0) (effects (font (size 1.27 1.27)) (hide yes)))
  (property "Description" "" (at 76.2 73.66 0) (effects (font (size 1.27 1.27)) (hide yes)))
  (pin "1"))
 (symbol
  (lib_id "hwc:PWR_GND")
  (at 63.5 76.2 0)
  (unit 1)
  (exclude_from_sim no)
  (in_bom yes)
  (on_board yes)
  (dnp no)
  (property "Reference" "#PWR09006" (at 63.5 76.2 0) (effects (font (size 1.27 1.27)) (hide yes)))
  (property "Value" "GND" (at 63.5 80.8 0) (effects (font (size 1.27 1.27)) (hide yes)))
  (property "Footprint" "" (at 63.5 76.2 0) (effects (font (size 1.27 1.27)) (hide yes)))
  (property "Datasheet" "" (at 63.5 76.2 0) (effects (font (size 1.27 1.27)) (hide yes)))
  (property "Description" "" (at 63.5 76.2 0) (effects (font (size 1.27 1.27)) (hide yes)))
  (pin "1"))
 (symbol
  (lib_id "hwc:PWR_USB_LIMITED")
  (at 172.72 35.56 0)
  (unit 1)
  (exclude_from_sim no)
  (in_bom yes)
  (on_board yes)
  (dnp no)
  (property "Reference" "#PWR09007" (at 172.72 35.56 0) (effects (font (size 1.27 1.27)) (hide yes)))
  (property "Value" "USB_LIMITED" (at 172.72 31.56 0) (effects (font (size 1.27 1.27))))
  (property "Footprint" "" (at 172.72 35.56 0) (effects (font (size 1.27 1.27)) (hide yes)))
  (property "Datasheet" "" (at 172.72 35.56 0) (effects (font (size 1.27 1.27)) (hide yes)))
  (property "Description" "" (at 172.72 35.56 0) (effects (font (size 1.27 1.27)) (hide yes)))
  (pin "1"))
 (symbol
  (lib_id "hwc:PWR_GND")
  (at 149.86 43.18 0)
  (unit 1)
  (exclude_from_sim no)
  (in_bom yes)
  (on_board yes)
  (dnp no)
  (property "Reference" "#PWR09008" (at 149.86 43.18 0) (effects (font (size 1.27 1.27)) (hide yes)))
  (property "Value" "GND" (at 149.86 47.78 0) (effects (font (size 1.27 1.27)) (hide yes)))
  (property "Footprint" "" (at 149.86 43.18 0) (effects (font (size 1.27 1.27)) (hide yes)))
  (property "Datasheet" "" (at 149.86 43.18 0) (effects (font (size 1.27 1.27)) (hide yes)))
  (property "Description" "" (at 149.86 43.18 0) (effects (font (size 1.27 1.27)) (hide yes)))
  (pin "1"))
 (symbol
  (lib_id "hwc:PWR_GND")
  (at 160.02 43.18 0)
  (unit 1)
  (exclude_from_sim no)
  (in_bom yes)
  (on_board yes)
  (dnp no)
  (property "Reference" "#PWR09009" (at 160.02 43.18 0) (effects (font (size 1.27 1.27)) (hide yes)))
  (property "Value" "GND" (at 160.02 47.78 0) (effects (font (size 1.27 1.27)) (hide yes)))
  (property "Footprint" "" (at 160.02 43.18 0) (effects (font (size 1.27 1.27)) (hide yes)))
  (property "Datasheet" "" (at 160.02 43.18 0) (effects (font (size 1.27 1.27)) (hide yes)))
  (property "Description" "" (at 160.02 43.18 0) (effects (font (size 1.27 1.27)) (hide yes)))
  (pin "1"))
 (symbol
  (lib_id "hwc:PWR_GND")
  (at 104.14 53.34 0)
  (unit 1)
  (exclude_from_sim no)
  (in_bom yes)
  (on_board yes)
  (dnp no)
  (property "Reference" "#PWR09010" (at 104.14 53.34 0) (effects (font (size 1.27 1.27)) (hide yes)))
  (property "Value" "GND" (at 104.14 57.94 0) (effects (font (size 1.27 1.27)) (hide yes)))
  (property "Footprint" "" (at 104.14 53.34 0) (effects (font (size 1.27 1.27)) (hide yes)))
  (property "Datasheet" "" (at 104.14 53.34 0) (effects (font (size 1.27 1.27)) (hide yes)))
  (property "Description" "" (at 104.14 53.34 0) (effects (font (size 1.27 1.27)) (hide yes)))
  (pin "1"))
 (symbol
  (lib_id "hwc:PWR_USB_VBUS_RAW")
  (at 142.24 66.04 0)
  (unit 1)
  (exclude_from_sim no)
  (in_bom yes)
  (on_board yes)
  (dnp no)
  (property "Reference" "#PWR09011" (at 142.24 66.04 0) (effects (font (size 1.27 1.27)) (hide yes)))
  (property "Value" "USB_VBUS_RAW" (at 142.24 62.04 0) (effects (font (size 1.27 1.27))))
  (property "Footprint" "" (at 142.24 66.04 0) (effects (font (size 1.27 1.27)) (hide yes)))
  (property "Datasheet" "" (at 142.24 66.04 0) (effects (font (size 1.27 1.27)) (hide yes)))
  (property "Description" "" (at 142.24 66.04 0) (effects (font (size 1.27 1.27)) (hide yes)))
  (pin "1"))
 (symbol
  (lib_id "hwc:PWR_USB_VBUS_RAW")
  (at 154.94 78.74 0)
  (unit 1)
  (exclude_from_sim no)
  (in_bom yes)
  (on_board yes)
  (dnp no)
  (property "Reference" "#PWR09012" (at 154.94 78.74 0) (effects (font (size 1.27 1.27)) (hide yes)))
  (property "Value" "USB_VBUS_RAW" (at 154.94 74.74 0) (effects (font (size 1.27 1.27))))
  (property "Footprint" "" (at 154.94 78.74 0) (effects (font (size 1.27 1.27)) (hide yes)))
  (property "Datasheet" "" (at 154.94 78.74 0) (effects (font (size 1.27 1.27)) (hide yes)))
  (property "Description" "" (at 154.94 78.74 0) (effects (font (size 1.27 1.27)) (hide yes)))
  (pin "1"))
 (symbol
  (lib_id "hwc:PWR_GND")
  (at 142.24 99.06 0)
  (unit 1)
  (exclude_from_sim no)
  (in_bom yes)
  (on_board yes)
  (dnp no)
  (property "Reference" "#PWR09013" (at 142.24 99.06 0) (effects (font (size 1.27 1.27)) (hide yes)))
  (property "Value" "GND" (at 142.24 103.66 0) (effects (font (size 1.27 1.27)) (hide yes)))
  (property "Footprint" "" (at 142.24 99.06 0) (effects (font (size 1.27 1.27)) (hide yes)))
  (property "Datasheet" "" (at 142.24 99.06 0) (effects (font (size 1.27 1.27)) (hide yes)))
  (property "Description" "" (at 142.24 99.06 0) (effects (font (size 1.27 1.27)) (hide yes)))
  (pin "1"))
 (symbol
  (lib_id "hwc:PWR_GND")
  (at 160.02 96.52 0)
  (unit 1)
  (exclude_from_sim no)
  (in_bom yes)
  (on_board yes)
  (dnp no)
  (property "Reference" "#PWR09014" (at 160.02 96.52 0) (effects (font (size 1.27 1.27)) (hide yes)))
  (property "Value" "GND" (at 160.02 101.12 0) (effects (font (size 1.27 1.27)) (hide yes)))
  (property "Footprint" "" (at 160.02 96.52 0) (effects (font (size 1.27 1.27)) (hide yes)))
  (property "Datasheet" "" (at 160.02 96.52 0) (effects (font (size 1.27 1.27)) (hide yes)))
  (property "Description" "" (at 160.02 96.52 0) (effects (font (size 1.27 1.27)) (hide yes)))
  (pin "1"))
 (symbol
  (lib_id "hwc:PWR_GND")
  (at 180.34 121.92 0)
  (unit 1)
  (exclude_from_sim no)
  (in_bom yes)
  (on_board yes)
  (dnp no)
  (property "Reference" "#PWR09015" (at 180.34 121.92 0) (effects (font (size 1.27 1.27)) (hide yes)))
  (property "Value" "GND" (at 180.34 126.52 0) (effects (font (size 1.27 1.27)) (hide yes)))
  (property "Footprint" "" (at 180.34 121.92 0) (effects (font (size 1.27 1.27)) (hide yes)))
  (property "Datasheet" "" (at 180.34 121.92 0) (effects (font (size 1.27 1.27)) (hide yes)))
  (property "Description" "" (at 180.34 121.92 0) (effects (font (size 1.27 1.27)) (hide yes)))
  (pin "1"))
 (symbol
  (lib_id "hwc:PWR_GND")
  (at 167.64 124.46 0)
  (unit 1)
  (exclude_from_sim no)
  (in_bom yes)
  (on_board yes)
  (dnp no)
  (property "Reference" "#PWR09016" (at 167.64 124.46 0) (effects (font (size 1.27 1.27)) (hide yes)))
  (property "Value" "GND" (at 167.64 129.06 0) (effects (font (size 1.27 1.27)) (hide yes)))
  (property "Footprint" "" (at 167.64 124.46 0) (effects (font (size 1.27 1.27)) (hide yes)))
  (property "Datasheet" "" (at 167.64 124.46 0) (effects (font (size 1.27 1.27)) (hide yes)))
  (property "Description" "" (at 167.64 124.46 0) (effects (font (size 1.27 1.27)) (hide yes)))
  (pin "1"))
 (symbol
  (lib_id "hwc:PWR_USB_VBUS_RAW")
  (at 99.06 88.9 0)
  (unit 1)
  (exclude_from_sim no)
  (in_bom yes)
  (on_board yes)
  (dnp no)
  (property "Reference" "#PWR09017" (at 99.06 88.9 0) (effects (font (size 1.27 1.27)) (hide yes)))
  (property "Value" "USB_VBUS_RAW" (at 99.06 84.9 0) (effects (font (size 1.27 1.27))))
  (property "Footprint" "" (at 99.06 88.9 0) (effects (font (size 1.27 1.27)) (hide yes)))
  (property "Datasheet" "" (at 99.06 88.9 0) (effects (font (size 1.27 1.27)) (hide yes)))
  (property "Description" "" (at 99.06 88.9 0) (effects (font (size 1.27 1.27)) (hide yes)))
  (pin "1"))
 (symbol
  (lib_id "hwc:PWR_GND")
  (at 116.84 106.68 0)
  (unit 1)
  (exclude_from_sim no)
  (in_bom yes)
  (on_board yes)
  (dnp no)
  (property "Reference" "#PWR09018" (at 116.84 106.68 0) (effects (font (size 1.27 1.27)) (hide yes)))
  (property "Value" "GND" (at 116.84 111.28 0) (effects (font (size 1.27 1.27)) (hide yes)))
  (property "Footprint" "" (at 116.84 106.68 0) (effects (font (size 1.27 1.27)) (hide yes)))
  (property "Datasheet" "" (at 116.84 106.68 0) (effects (font (size 1.27 1.27)) (hide yes)))
  (property "Description" "" (at 116.84 106.68 0) (effects (font (size 1.27 1.27)) (hide yes)))
  (pin "1"))
 (symbol
  (lib_id "hwc:PWR_GND")
  (at 104.14 109.22 0)
  (unit 1)
  (exclude_from_sim no)
  (in_bom yes)
  (on_board yes)
  (dnp no)
  (property "Reference" "#PWR09019" (at 104.14 109.22 0) (effects (font (size 1.27 1.27)) (hide yes)))
  (property "Value" "GND" (at 104.14 113.82 0) (effects (font (size 1.27 1.27)) (hide yes)))
  (property "Footprint" "" (at 104.14 109.22 0) (effects (font (size 1.27 1.27)) (hide yes)))
  (property "Datasheet" "" (at 104.14 109.22 0) (effects (font (size 1.27 1.27)) (hide yes)))
  (property "Description" "" (at 104.14 109.22 0) (effects (font (size 1.27 1.27)) (hide yes)))
  (pin "1"))
 (embedded_fonts no))
